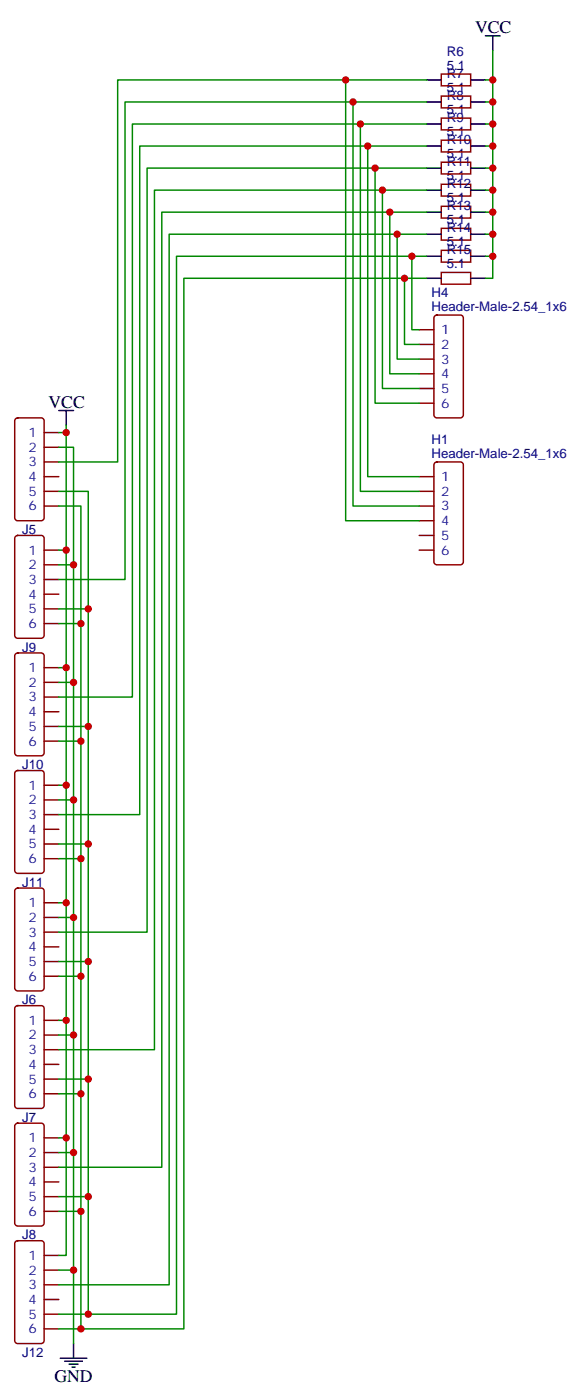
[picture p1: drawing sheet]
<svg xmlns="http://www.w3.org/2000/svg" width="141mm" height="336mm" viewBox="0 0 141 336" stroke-linecap="round" stroke-linejoin="round" font-family="sans-serif">
<g fill="none" stroke="#870000" stroke-width=".35">
<path d="M105.8 17.8h7.1v2.8h-7.1zM105.8 38.9h7.1v2.9h-7.1zM105.8 33.7h7.1v2.8h-7.1zM105.8 28.4h7.1v2.8h-7.1zM105.8 23.1h7.1v2.8h-7.1zM105.8 44.2h7.1v2.9h-7.1zM105.8 49.5h7.1v2.9h-7.1zM105.8 54.8h7.1v2.8h-7.1zM100.5 79.2h3.6M104.3 75.8l.5-.2h5.6a.71 .71 0 0 1 .7 .7v23.3a.76 .76 0 0 1-.7 .7h-5.6a.76 .76 0 0 1-.7-.7v-23.3zM105.8 60.1h7.1v2.8h-7.1zM105.8 65.4h7.1v2.8h-7.1z"/>
<path d="M100.5 82.7h3.6M100.5 86.2h3.6M100.5 89.7h3.6M100.5 93.3h3.6M100.5 96.8h3.6M3.8 100.5l.4-.2h5.7a.71 .71 0 0 1 .7 .7v23.3a.76 .76 0 0 1-.7 .7h-5.7a.76 .76 0 0 1-.7-.7v-23.3zM10.6 103.9h3.5M10.6 107.4h3.5M10.6 110.9h3.5M10.6 114.4h3.5M10.6 118h3.5M100.5 114.4h3.6"/>
<path d="M100.5 118h3.6M104.3 111.1l.5-.2h5.6a.71 .71 0 0 1 .7 .7v23.3a.76 .76 0 0 1-.7 .7h-5.6a.76 .76 0 0 1-.7-.7v-23.3zM3.8 128.8l.4-.2h5.7a.71 .71 0 0 1 .7 .7v23.2a.76 .76 0 0 1-.7 .7h-5.7a.76 .76 0 0 1-.7-.7v-23.2zM10.6 132.1h3.5M10.6 135.6h3.5M10.6 139.1h3.5M10.6 121.5h3.5M100.5 132.1h3.6M100.5 121.5h3.6M100.5 125h3.6M100.5 128.6h3.6M3.8 157l.4-.2h5.7a.71 .71 0 0 1 .7 .7v23.3a.76 .76 0 0 1-.7 .7h-5.7a.76 .76 0 0 1-.7-.7v-23.3z"/>
<path d="M10.6 142.7h3.5M10.6 146.2h3.5M10.6 149.7h3.5M10.6 160.3h3.5M10.6 163.8h3.5M10.6 167.4h3.5M10.6 170.9h3.5M10.6 174.4h3.5M10.6 177.9h3.5M3.8 185.2l.4-.2h5.7a.71 .71 0 0 1 .7 .7v23.3a.76 .76 0 0 1-.7 .7h-5.7a.76 .76 0 0 1-.7-.7v-23.3zM10.6 188.5h3.5M10.6 192.1h3.5"/>
<path d="M10.6 195.6h3.5M10.6 199.1h3.5M3.8 213.4l.4-.2h5.7a.71 .71 0 0 1 .7 .7v23.3a.76 .76 0 0 1-.7 .7h-5.7a.76 .76 0 0 1-.7-.7v-23.3zM10.6 202.6h3.5M10.6 206.2h3.5M10.6 216.7h3.5M10.6 220.3h3.5M10.6 223.8h3.5M10.6 227.3h3.5M10.6 230.9h3.5M10.6 234.4h3.5M3.8 241.6l.4-.2h5.7a.71 .71 0 0 1 .7 .7v23.3a.76 .76 0 0 1-.7 .7h-5.7a.76 .76 0 0 1-.7-.7v-23.3z"/>
<path d="M10.6 245h3.5M10.6 248.5h3.5M10.6 252h3.5M10.6 255.6h3.5M10.6 259.1h3.5M3.8 269.9l.4-.2h5.7a.71 .71 0 0 1 .7 .7v23.3a.76 .76 0 0 1-.7 .7h-5.7a.76 .76 0 0 1-.7-.7v-23.3zM10.6 262.6h3.5M10.6 273.2h3.5M10.6 276.7h3.5M3.8 298.1l.4-.2h5.7a.71 .71 0 0 1 .7 .7v23.3a.76 .76 0 0 1-.7 .7h-5.7a.76 .76 0 0 1-.7-.7v-23.3zM10.6 280.2h3.5M10.6 283.8h3.5"/>
<path d="M10.6 287.3h3.5M10.6 290.8h3.5M10.6 301.4h3.5M10.6 304.9h3.5M10.6 308.5h3.5M10.6 312h3.5M10.6 315.5h3.5M10.6 319.1h3.5"/>
</g>
<g fill="none" stroke="#000" stroke-width=".35">
<path d="M102.3 19.2h3.5M112.9 19.2h3.5M116.4 8.6h3.5M118.2 8.6v3.5M102.3 35.1h3.5M102.3 29.8h3.5M102.3 24.5h3.5M112.9 35.1h3.5M112.9 29.8h3.5M112.9 24.5h3.5M102.3 45.6h3.5M102.3 40.4h3.5"/>
<path d="M102.3 50.9h3.5M102.3 56.2h3.5M112.9 45.6h3.5M112.9 40.4h3.5M112.9 50.9h3.5M112.9 56.2h3.5M102.3 61.5h3.5M102.3 66.8h3.5M112.9 61.5h3.5M112.9 66.8h3.5M14.1 98.6h3.5M15.9 98.6v3.5"/>
<path d="M14.5 326.1h6.3M15.5 326.8h4.3M16.6 327.5h2.1M17.3 328.2h.7M17.6 322.6v3.5"/>
</g>
<g fill="none" stroke="#008700" stroke-width=".35">
<path d="M82.9 19.2v105.8h17.6M102.3 19.2h-74.1v91.7h-14.1M118.2 19.2v5.3h-1.8M118.2 12.1v7.1h-1.8M84.7 24.5v97h15.8M86.4 29.8v88.2h14.1M88.2 35.1v79.3h12.3M102.3 24.5h-72.3v114.6h-15.9M102.3 29.8h-70.6v137.6h-17.6M102.3 35.1h-68.8v160.5h-19.4M118.2 35.1v5.3h-1.8M118.2 29.8v5.3h-1.8"/>
<path d="M118.2 24.5v5.3h-1.8M90 40.4v56.4h10.5M91.7 45.6v47.7h8.8M93.5 50.9v38.8h7M95.2 56.2v30h5.3M102.3 40.4h-67v183.4h-21.2M102.3 45.6h-65.3v206.4h-22.9M102.3 50.9h-63.5v229.3h-24.7M102.3 56.2h-61.7v252.3h-26.5M118.2 40.4v5.2h-1.8M118.2 45.6v5.3h-1.8M118.2 50.9v5.3h-1.8"/>
<path d="M118.2 56.2v5.3h-1.8M97 66.8v15.9h3.5M98.8 61.5v17.7h1.7M102.3 61.5h-60v254h-21.1M102.3 66.8h-58.2v252.3h-24.7M118.2 61.5v5.3h-1.8M14.1 103.9h1.8v28.2h-1.8M14.1 107.4h3.5v215.2M14.1 118h7.1v28.2h-7.1M15.9 102.1v1.8M14.1 121.5h5.3v28.2M14.1 135.6h3.5"/>
<path d="M15.9 132.1v28.2h-1.8M14.1 149.7h5.3v28.2M21.2 146.2v28.2h-7.1M14.1 177.9h5.3v28.3h-5.3M14.1 163.8h3.5M15.9 160.3v28.2h-1.8M21.2 174.4v28.2h-7.1M14.1 192.1h3.5M15.9 188.5v28.2h-1.8M15.9 216.7v28.3h-1.8M19.4 206.2v28.2h-5.3M21.2 202.6v28.3h-7.1"/>
<path d="M14.1 220.3h3.5M19.4 234.4v28.2h-5.3M21.2 230.9v28.2h-7.1M14.1 248.5h3.5M15.9 245v28.2h-1.8M21.2 259.1v28.2h-7.1M14.1 276.7h3.5M15.9 273.2v28.2h-1.8M19.4 262.6v28.2h-5.3M19.4 290.8v28.3h-5.3M21.2 287.3v28.2h-7.1M14.1 304.9h3.5"/>
</g>
<g fill="#c00">
<circle cx="15.9" cy="103.9" r=".88"/>
<circle cx="82.9" cy="19.2" r=".88"/>
<circle cx="86.4" cy="29.8" r=".88"/>
<circle cx="90" cy="40.4" r=".88"/>
<circle cx="93.5" cy="50.9" r=".88"/>
<circle cx="97" cy="66.8" r=".88"/>
<circle cx="21.2" cy="315.5" r=".88"/>
<circle cx="118.2" cy="56.2" r=".88"/>
<circle cx="118.2" cy="45.6" r=".88"/>
<circle cx="19.4" cy="290.8" r=".88"/>
<circle cx="19.4" cy="234.4" r=".88"/>
<circle cx="21.2" cy="287.3" r=".88"/>
<circle cx="21.2" cy="230.9" r=".88"/>
<circle cx="15.9" cy="273.2" r=".88"/>
<circle cx="15.9" cy="216.7" r=".88"/>
<circle cx="17.6" cy="304.9" r=".88"/>
<circle cx="17.6" cy="248.5" r=".88"/>
<circle cx="21.2" cy="174.4" r=".88"/>
<circle cx="19.4" cy="149.7" r=".88"/>
<circle cx="118.2" cy="40.4" r=".88"/>
<circle cx="118.2" cy="29.8" r=".88"/>
<circle cx="118.2" cy="19.2" r=".88"/>
<circle cx="17.6" cy="192.1" r=".88"/>
<circle cx="17.6" cy="135.6" r=".88"/>
<circle cx="15.9" cy="132.1" r=".88"/>
<circle cx="15.9" cy="160.3" r=".88"/>
<circle cx="17.6" cy="163.8" r=".88"/>
<circle cx="118.2" cy="24.5" r=".88"/>
<circle cx="118.2" cy="35.1" r=".88"/>
<circle cx="19.4" cy="177.9" r=".88"/>
<circle cx="21.2" cy="146.2" r=".88"/>
<circle cx="17.6" cy="220.3" r=".88"/>
<circle cx="17.6" cy="276.7" r=".88"/>
<circle cx="15.9" cy="188.5" r=".88"/>
<circle cx="15.9" cy="245" r=".88"/>
<circle cx="21.2" cy="259.1" r=".88"/>
<circle cx="19.4" cy="262.6" r=".88"/>
<circle cx="19.4" cy="206.2" r=".88"/>
<circle cx="21.2" cy="202.6" r=".88"/>
<circle cx="118.2" cy="50.9" r=".88"/>
<circle cx="118.2" cy="61.5" r=".88"/>
<circle cx="19.4" cy="319.1" r=".88"/>
<circle cx="98.8" cy="61.5" r=".88"/>
<circle cx="95.3" cy="56.2" r=".88"/>
<circle cx="91.7" cy="45.6" r=".88"/>
<circle cx="88.2" cy="35.1" r=".88"/>
<circle cx="84.7" cy="24.5" r=".88"/>
</g>
<g font-size="4.2">
<text x="113.9" y="7.9">VCC</text>
<text x="11.6" y="97.9">VCC</text>
<text x="13.1" y="331.8">GND</text>
</g>
<g font-size="3.2" fill="#000080">
<text x="107.2" y="16.7">5.1</text>
<text x="107.2" y="13.4">R6</text>
<text x="107.2" y="24">R8</text>
<text x="107.2" y="22">5.1</text>
<text x="107.2" y="18.7">R7</text>
<text x="107.2" y="29.3">R9</text>
<text x="107.2" y="27.3">5.1</text>
<text x="107.2" y="34.5">R10</text>
<text x="107.2" y="32.6">5.1</text>
<text x="107.2" y="39.8">R11</text>
<text x="107.2" y="37.9">5.1</text>
<text x="107.2" y="43.2">5.1</text>
<text x="107.2" y="45.1">R12</text>
<text x="107.2" y="48.5">5.1</text>
<text x="107.2" y="53.8">5.1</text>
<text x="107.2" y="50.4">R13</text>
<text x="107.2" y="59.1">5.1</text>
<text x="107.2" y="55.7">R14</text>
<text x="107.2" y="64.3">5.1</text>
<text x="107.2" y="61">R15</text>
<text x="103.5" y="71.4">H4</text>
<text x="103.5" y="74.6">Header-Male-2.54_1x6</text>
<text x="103.5" y="106.7">H1</text>
<text x="103.5" y="109.9">Header-Male-2.54_1x6</text>
<text x="5.3" y="128.2">J5</text>
<text x="5.3" y="156.4">J9</text>
<text x="5.3" y="184.7">J10</text>
<text x="5.3" y="212.9">J11</text>
<text x="5.3" y="241.1">J6</text>
<text x="5.3" y="269.3">J7</text>
<text x="5.3" y="297.6">J8</text>
<text x="5.3" y="325.8">J12</text>
</g>
<g font-size="3.2" fill="#00f">
<text x="105.8" y="80.2">1</text>
<text x="105.8" y="83.7">2</text>
<text x="105.8" y="87.3">3</text>
<text x="105.8" y="90.8">4</text>
<text x="105.8" y="94.3">5</text>
<text x="105.8" y="97.9">6</text>
<text x="6.8" y="104.9">1</text>
<text x="6.8" y="108.4">2</text>
<text x="6.8" y="112">3</text>
<text x="6.8" y="115.5">4</text>
<text x="6.8" y="119">5</text>
<text x="105.8" y="115.5">1</text>
<text x="105.8" y="119">2</text>
<text x="6.8" y="122.6">6</text>
<text x="105.8" y="122.6">3</text>
<text x="105.8" y="126.1">4</text>
<text x="105.8" y="129.6">5</text>
<text x="6.8" y="133.1">1</text>
<text x="6.8" y="136.7">2</text>
<text x="105.8" y="133.1">6</text>
<text x="6.8" y="140.2">3</text>
<text x="6.8" y="143.7">4</text>
<text x="6.8" y="147.2">5</text>
<text x="6.8" y="150.8">6</text>
<text x="6.8" y="161.4">1</text>
<text x="6.8" y="164.9">2</text>
<text x="6.8" y="168.4">3</text>
<text x="6.8" y="171.9">4</text>
<text x="6.8" y="175.5">5</text>
<text x="6.8" y="179">6</text>
<text x="6.8" y="189.6">1</text>
<text x="6.8" y="193.1">2</text>
<text x="6.8" y="196.6">3</text>
<text x="6.8" y="200.2">4</text>
<text x="6.8" y="203.7">5</text>
<text x="6.8" y="207.2">6</text>
<text x="6.8" y="217.8">1</text>
<text x="6.8" y="221.3">2</text>
<text x="6.8" y="224.9">3</text>
<text x="6.8" y="228.4">4</text>
<text x="6.8" y="231.9">5</text>
<text x="6.8" y="235.4">6</text>
<text x="6.8" y="246">1</text>
<text x="6.8" y="249.6">2</text>
<text x="6.8" y="253.1">3</text>
<text x="6.8" y="256.6">4</text>
<text x="6.8" y="260.1">5</text>
<text x="6.8" y="263.7">6</text>
<text x="6.8" y="274.2">1</text>
<text x="6.8" y="277.8">2</text>
<text x="6.8" y="281.3">3</text>
<text x="6.8" y="284.8">4</text>
<text x="6.8" y="288.4">5</text>
<text x="6.8" y="291.9">6</text>
<text x="6.8" y="302.5">1</text>
<text x="6.8" y="306">2</text>
<text x="6.8" y="309.5">3</text>
<text x="6.8" y="313.1">4</text>
<text x="6.8" y="316.6">5</text>
<text x="6.8" y="320.1">6</text>
</g>
</svg>
